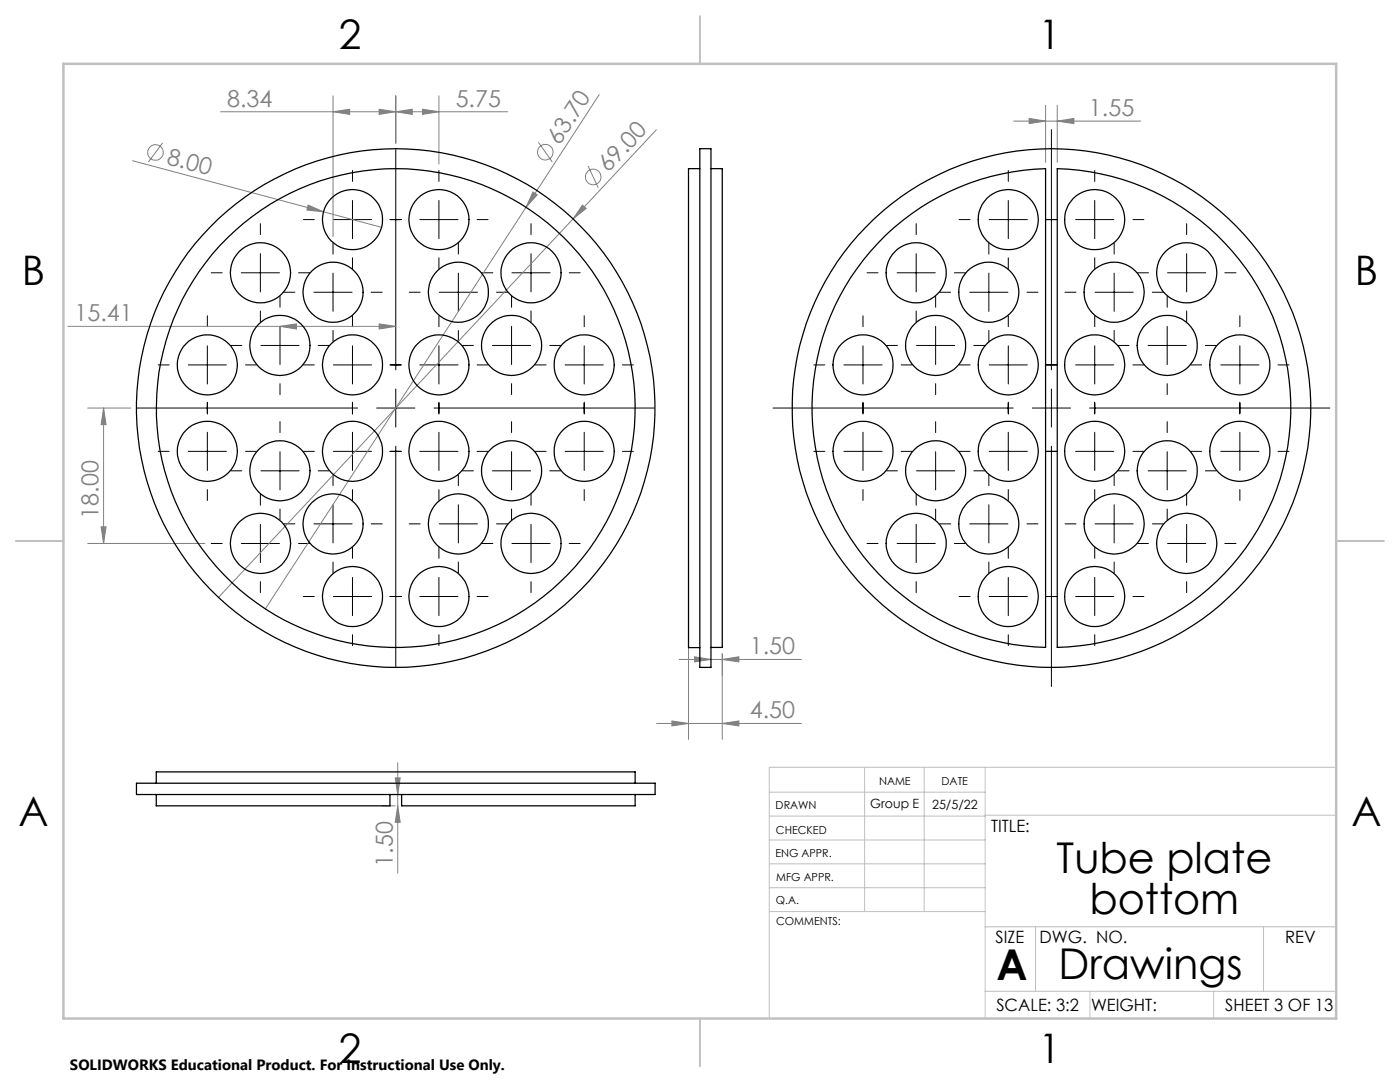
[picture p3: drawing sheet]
<svg xmlns="http://www.w3.org/2000/svg" width="279mm" height="216mm" viewBox="0 0 279 216" stroke-linecap="round" stroke-linejoin="round" font-family="sans-serif">
<g fill="none" stroke="#808080" stroke-width=".2">
<path d="M66.5 19.1v28.1M79 19.1v9.5M87.6 19.1v13.6M119.6 18.9l-14.6 22.4M26.5 32.1l38.1 10.2M32.5 28.5l-2.9 3.8M44 22.3h57.3M66.5 22.3l3.3-.5v1zM75.7 21.8l3.3 .5-3.3 .5zM79 22.3l3.3-.5v1zM84.3 21.8l3.3 .5-3.3 .5zM106.4 38.3l.8 .6-2.2 2.4z"/>
<path d="M107.5 28.4l2.7 3.9M117.4 33.1l2 4.4M131 25.9l-87.4 93.3M202.3 24.2h25.3M205.4 23.6l3.3 .6-3.3 .5zM208.7 21v11.4M211 24.2l3.3-.6v1.1zM211 21v11.4M61.5 40.9l3.1 1.4-3.4-.4zM64.6 42.3l11.6 3.1M105 41.3l-52 80.2M116.2 40.9l.8 .7-2.6 2.1z"/>
<path d="M13.5 65.1h65.5M55.9 65.1l3.3-.5v1.1zM75.7 64.6l3.3 .5-3.3 .6zM17.5 81.4h8.6M20.7 81.4l.5 3.3h-1zM20.7 81.4v27M17.5 108.4h23.4M20.2 105.1h1l-.5 3.3zM137.4 111.8v35.7M135.5 131.6h24.4M138.6 131.1l3.3 .5-3.3 .5zM144.1 130.5v17"/>
<path d="M144.1 131.6l3.4-.5v1zM78.9 155.2h1l-.5 3.3zM79.4 152.2v22M131.1 144.4h28.8M134.1 143.9l3.3 .5-3.3 .5zM144.1 144.4l3.4-.5v1zM76.2 160.8h2.7M79.4 160.8l.5 3.3h-1z"/>
<circle cx="31" cy="30.4" r="1.56"/>
<circle cx="108.8" cy="30.4" r="1.55"/>
<circle cx="118.4" cy="35.3" r="1.56"/>
</g>
<g fill="none" stroke="#000" stroke-width=".2">
<path d="M70.3 34v2.2M79 29.8v44M87.6 34v2.2M201.2 34v2.2M209.8 25.9v47.9M218.5 34v2.2M42.2 54.4h2.1M48.2 54.4h7.6M52 44.6v2.2M52 50.6v7.6M55.9 59.1v2.2M56.7 58.3h2.1"/>
<path d="M59.6 54.4h2.2M60.5 43.8h2.2M62.7 58.3h7.6M66.5 48.5v2.2M66.5 54.5v7.6M66.5 43.8h7.7M70.3 40v7.6M70.3 51.4v2.2M74.1 58.3h2.2M77.8 43.8h2.4M81.7 58.3h2.2M83.8 43.8h7.6"/>
<path d="M87.6 40v7.6M87.6 51.4v2.2M87.7 58.3h7.6M91.5 48.5v2.2M91.5 54.5v7.6M95.2 43.8h2.2M96.2 54.4h2.2M99.1 58.3h2.2M102.1 59.1v2.2M102.2 54.4h7.6M106 44.6v2.2M106 50.6v7.6"/>
<path d="M113.6 54.4h2.2M173 54.4h2.2M179 54.4h7.7M182.8 44.6v2.2M182.8 50.6v7.6M186.7 59.1v2.2M187.5 58.3h2.2M190.5 54.4h2.2M191.4 43.8h2.2M193.5 58.3h7.7M197.3 48.5v2.2M197.3 54.5v7.6"/>
<path d="M197.4 43.8h7.6M201.2 40v7.6M201.2 51.4v2.2M205 58.3h2.2M208.7 43.8h2.3M212.5 58.3h2.2M214.7 43.8h7.6M218.5 40v7.6M218.5 51.4v2.2M218.5 58.3h7.7M222.4 48.5v2.2M222.4 54.5v7.6"/>
<path d="M226.1 43.8h2.2M227 54.4h2.2M230 58.3h2.2M232.9 59.1v2.2M233 54.4h7.6M236.8 44.6v2.2M236.8 50.6v7.6M244.4 54.4h2.3M31.6 72.8h2.2M37.6 72.8h7.6M41.4 63v2.2M41.4 69v7.6"/>
<path d="M46 68.9h2.3M49 72.8h2.2M52 62.1v2.1M52.1 68.9h7.6M55.9 65.1v7.6M55.9 76.6v2.1M60.5 72.8h2.2M63.5 68.9h2.2M66.5 65.9v2.2M66.5 72.8h7.7M70.3 63v2.2M70.3 69v7.6"/>
<path d="M77.8 72.8h2.4M79 77.6v7.6M83.8 72.8h7.6M87.6 63v2.2M87.6 69v7.6M91.5 65.9v2.2M92.3 68.9h2.2M95.2 72.8h2.2M98.3 68.9h7.6M102.1 65.1v7.6M102.1 76.6v2.1M106 62.1v2.1"/>
<path d="M106.8 72.8h2.2M109.7 68.9h2.2M112.8 72.8h7.6M116.6 63v2.2M116.6 69v7.6M124.2 72.8h2.2M162.4 72.8h2.2M168.4 72.8h7.6M172.2 63v2.2M172.2 69v7.6M176.9 68.9h2.2M179.8 72.8h2.2"/>
<path d="M182.8 62.1v2.1M182.9 68.9h7.6M186.7 65.1v7.6M186.7 76.6v2.1M191.4 72.8h2.2M194.3 68.9h2.2M197.3 65.9v2.2M197.4 72.8h7.6M201.2 63v2.2M201.2 69v7.6M208.7 72.8h2.3M209.8 77.6v7.6"/>
<path d="M214.7 72.8h7.6M218.5 63v2.2M218.5 69v7.6M222.4 65.9v2.2M223.1 68.9h2.2M226.1 72.8h2.2M229.1 68.9h7.6M232.9 65.1v7.6M232.9 76.6v2.1M236.8 62.1v2.1M237.6 72.8h2.2M240.6 68.9h2.1"/>
<path d="M243.6 72.8h7.6M247.4 63v2.2M247.4 69v7.6M255.1 72.8h2.1M27.4 81.4h44M31.6 90.1h2.2M37.6 90.1h7.6M41.4 80.3v2.3M41.4 86.3v7.6M41.4 97.7v2.2M46 93.9h2.3M49 90.1h2.2"/>
<path d="M52 98.6v2.2M52.1 93.9h7.6M55.9 84.1v2.2M55.9 90.1v7.7M60.5 90.1h2.2M63.5 93.9h2.2M66.5 94.7v2.2M66.5 90.1h7.7M70.3 80.3v2.3M70.3 86.3v7.6M70.3 97.7v2.2M75.2 81.4h7.6"/>
<path d="M77.8 90.1h2.4M79 89v44M83.8 90.1h7.6M86.6 81.4h44M87.6 80.3v2.3M87.6 86.3v7.6M87.6 97.7v2.2M91.5 94.7v2.2M92.3 93.9h2.2M95.2 90.1h2.2M98.3 93.9h7.6M102.1 84.1v2.2"/>
<path d="M102.1 90.1v7.7M106 98.6v2.2M106.8 90.1h2.2M109.7 93.9h2.2M112.8 90.1h7.6M116.6 80.3v2.3M116.6 86.3v7.6M116.6 97.7v2.2M124.2 90.1h2.2M154.3 81.4h47.9M162.4 90.1h2.2M168.4 90.1h7.6"/>
<path d="M172.2 80.3v2.3M172.2 86.3v7.6M172.2 97.7v2.2M176.9 93.9h2.2M179.8 90.1h2.2M182.8 98.6v2.2M182.9 93.9h7.6M186.7 84.1v2.2M186.7 90.1v7.7M191.4 90.1h2.2M194.3 93.9h2.2M197.3 94.7v2.2"/>
<path d="M197.4 90.1h7.6M201.2 80.3v2.3M201.2 86.3v7.6M201.2 97.7v2.2M206 81.4h7.6M208.7 90.1h2.3M209.8 89v48M214.7 90.1h7.6M217.5 81.4h47.9M218.5 80.3v2.3M218.5 86.3v7.6M218.5 97.7v2.2"/>
<path d="M222.4 94.7v2.2M223.1 93.9h2.2M226.1 90.1h2.2M229.1 93.9h7.6M232.9 84.1v2.2M232.9 90.1v7.7M236.8 98.6v2.2M237.6 90.1h2.2M240.6 93.9h2.1M243.6 90.1h7.6M247.4 80.3v2.3M247.4 86.3v7.6"/>
<path d="M247.4 97.7v2.2M255.1 90.1h2.1M42.2 108.4h2.1M48.2 108.4h7.6M52 104.6v7.7M52 116.1v2.2M55.9 101.6v2.2M56.7 104.5h2.1M59.6 108.4h2.2M60.5 119h2.2M62.7 104.5h7.6M66.5 100.7v7.6"/>
<path d="M66.5 112.1v2.3M66.5 119h7.7M70.3 109.2v2.2M70.3 115.2v7.6M74.1 104.5h2.2M77.8 119h2.4M81.7 104.5h2.2M83.8 119h7.6M87.6 109.2v2.2M87.6 115.2v7.6M87.7 104.5h7.6M91.5 100.7v7.6"/>
<path d="M91.5 112.1v2.3M95.2 119h2.2M96.2 108.4h2.2M99.1 104.5h2.2M102.1 101.6v2.2M102.2 108.4h7.6M106 104.6v7.7M106 116.1v2.2M113.6 108.4h2.2M173 108.4h2.2M179 108.4h7.7M182.8 104.6v7.7"/>
<path d="M182.8 116.1v2.2M186.7 101.6v2.2M187.5 104.5h2.2M190.5 108.4h2.2M191.4 119h2.2M193.5 104.5h7.7M197.3 100.7v7.6M197.3 112.1v2.3M197.4 119h7.6M201.2 109.2v2.2M201.2 115.2v7.6M205 104.5h2.2"/>
<path d="M208.7 119h2.3M212.5 104.5h2.2M214.7 119h7.6M218.5 109.2v2.2M218.5 115.2v7.6M218.5 104.5h7.7M222.4 100.7v7.6M222.4 112.1v2.3M226.1 119h2.2M227 108.4h2.2M230 104.5h2.2M232.9 101.6v2.2"/>
<path d="M233 108.4h7.6M236.8 104.6v7.7M236.8 116.1v2.2M244.4 108.4h2.3M70.3 126.6v2.2M87.6 126.6v2.2M201.2 126.6v2.2M218.5 126.6v2.2"/>
</g>
<g fill="none" stroke="#c0c0c0" stroke-width=".2">
<path d="M153.5 158.1h43.1M172.5 153.1v28.8M184.4 153.1v28.8M196.6 153.1v50.1M266.7 153.1h-113.2v50.1M153.5 167.6h43.1M153.5 162.8h43.1M153.5 172.4h43.1M153.5 177.1h43.1M196.6 162.7h70.1M153.6 181.9h43M196.6 197.8h70.1"/>
<path d="M196.6 184.9h70.1M206.7 184.9v12.9M217.5 197.8v5.4M242.2 197.8v5.4M252.2 184.9v12.9"/>
</g>
<path d="M139.7 3.2v9.5M3.1 107.9h9.6M266.7 107.9h9.5M139.7 203.2v9.6" fill="none" stroke="#c0c0c0" stroke-width=".25"/>
<path d="M12.7 12.7h254v190.5h-254z" fill="none" stroke="#c0c0c0" stroke-width=".5"/>
<g fill="#808080">
<path d="M61.5 40.9l3.1 1.4-3.4-.4z"/>
<path d="M116.2 40.9l.8 .7-2.6 2.1z"/>
<path d="M106.4 38.3l.8 .6-2.2 2.4z"/>
<path d="M79 22.3l3.3-.5v1zM84.3 21.8l3.3 .5-3.3 .5zM66.5 22.3l3.3-.5v1zM75.7 21.8l3.3 .5-3.3 .5zM55.9 65.1l3.3-.5v1.1zM75.7 64.6l3.3 .5-3.3 .6z"/>
<path d="M205.4 23.6l3.3 .6-3.3 .5zM211 24.2l3.3-.6v1.1z"/>
<path d="M134.1 143.9l3.3 .5-3.3 .5zM144.1 144.4l3.4-.5v1z"/>
<path d="M144.1 131.6l3.4-.5v1zM138.6 131.1l3.3 .5-3.3 .5z"/>
<path d="M20.2 105.1h1l-.5 3.3zM20.7 81.4l.5 3.3h-1z"/>
<path d="M78.9 155.2h1l-.5 3.3zM79.4 160.8l.5 3.3h-1z"/>
</g>
<g fill="none" stroke="#000" stroke-width=".25">
<path d="M139.7 29.7h2.2v103.5h-2.2zM139.7 33.7h-2.3v95.5h2.3M141.9 33.7h2.2v95.5h-2.2M211 33.7a47.8 47.8 0 0 1 46.6 47.7 47.8 47.8 0 0 1-46.6 47.8zM176.8 46.9a48.3 48.3 0 0 1 31.9-13.2v95.5a47.8 47.8 0 0 1-43.4-30.5 47.8 47.8 0 0 1 11.5-51.8zM27.2 156.3h103.5v2.2h-103.5zM31.2 156.3v-2.3h95.6v2.3M31.2 158.5v2.3h46.6v-2.3M80.2 158.5v2.3h46.6v-2.3"/>
<circle cx="52" cy="54.4" r="6"/>
<circle cx="66.5" cy="58.3" r="6"/>
<circle cx="70.3" cy="43.8" r="6"/>
<circle cx="87.6" cy="43.8" r="6"/>
<circle cx="91.5" cy="58.3" r="6"/>
<circle cx="106" cy="54.4" r="6"/>
<circle cx="182.8" cy="54.4" r="6"/>
<circle cx="197.3" cy="58.3" r="6"/>
<circle cx="201.2" cy="43.8" r="6"/>
<circle cx="218.5" cy="43.8" r="6"/>
<circle cx="222.4" cy="58.3" r="6"/>
<circle cx="236.8" cy="54.4" r="6"/>
<circle cx="41.4" cy="72.8" r="6"/>
<circle cx="55.9" cy="68.9" r="6"/>
<circle cx="70.3" cy="72.8" r="6"/>
<circle cx="87.6" cy="72.8" r="6"/>
<circle cx="102.1" cy="68.9" r="6"/>
<circle cx="116.6" cy="72.8" r="6"/>
<circle cx="172.2" cy="72.8" r="6"/>
<circle cx="186.7" cy="68.9" r="6"/>
<circle cx="201.2" cy="72.8" r="6"/>
<circle cx="218.5" cy="72.8" r="6"/>
<circle cx="232.9" cy="68.9" r="6"/>
<circle cx="247.4" cy="72.8" r="6"/>
<circle cx="41.4" cy="90" r="6"/>
<circle cx="55.9" cy="93.9" r="6"/>
<circle cx="70.3" cy="90" r="6"/>
<circle cx="79" cy="81.4" r="47.8"/>
<circle cx="79" cy="81.4" r="51.8"/>
<circle cx="87.6" cy="90" r="6"/>
<circle cx="102.1" cy="93.9" r="6"/>
<circle cx="116.6" cy="90" r="6"/>
<circle cx="172.2" cy="90" r="6"/>
<circle cx="186.7" cy="93.9" r="6"/>
<circle cx="201.2" cy="90" r="6"/>
<circle cx="209.8" cy="81.4" r="51.8"/>
<circle cx="218.5" cy="90" r="6"/>
<circle cx="232.9" cy="93.9" r="6"/>
<circle cx="247.4" cy="90" r="6"/>
<circle cx="52" cy="108.4" r="6"/>
<circle cx="66.5" cy="104.5" r="6"/>
<circle cx="70.3" cy="119" r="6"/>
<circle cx="87.6" cy="119" r="6"/>
<circle cx="91.5" cy="104.5" r="6"/>
<circle cx="106" cy="108.4" r="6"/>
<circle cx="182.9" cy="108.4" r="6"/>
<circle cx="197.3" cy="104.5" r="6"/>
<circle cx="201.2" cy="119" r="6"/>
<circle cx="218.5" cy="119" r="6"/>
<circle cx="222.4" cy="104.5" r="6"/>
<circle cx="236.8" cy="108.4" r="6"/>
</g>
<g font-size="8.5">
<text x="210.9" y="174.2">Tube plate</text>
<text x="217.4" y="182.3">bottom</text>
<text x="198.9" y="195.5">A</text>
<text x="211.2" y="195.4">Drawings</text>
</g>
<g font-size="8.1">
<text x="67.6" y="9.7">2</text>
<text x="207.3" y="9.7">1</text>
<text x="4.4" y="57">B</text>
<text x="270.4" y="57">B</text>
<text x="3.7" y="164.9">A</text>
<text x="269.7" y="164.9">A</text>
<text x="67.6" y="212.2">2</text>
<text x="207.3" y="212.2">1</text>
</g>
<g font-size="4.7" fill="#808080">
<text x="45.3" y="21.3">8.34</text>
<text x="90.9" y="21.3">5.75</text>
<text x="217.3" y="23.1">1.55</text>
<text x="111.7" y="29.1" transform="rotate(-57 111.7 29.1)">63.70</text>
<text x="33.1" y="32.7" transform="rotate(15 33.1 32.7)">8.00</text>
<text x="121.4" y="34.6" transform="rotate(-47 121.4 34.6)">69.00</text>
<text x="14.9" y="64.1">15.41</text>
<text x="19.7" y="103.5" transform="rotate(-90 19.7 103.5)">18.00</text>
<text x="149.6" y="130.5">1.50</text>
<text x="149.6" y="143.3">4.50</text>
<text x="78.4" y="172.9" transform="rotate(-90 78.4 172.9)">1.50</text>
</g>
<g font-size="3.4">
<text x="197.8" y="166">TITLE:</text>
<text x="198.7" y="188.1">SIZE</text>
<text x="207.5" y="188.1">DWG. NO.</text>
<text x="256.5" y="188.2">REV</text>
<text x="198.8" y="201.7">SCALE: 3:2</text>
<text x="217.7" y="201.8">WEIGHT:</text>
<text x="244.5" y="201.7">SHEET 3 OF 13</text>
</g>
<text font-size="3" x="14" y="213.5">SOLIDWORKS Educational Product. For Instructional Use Only.</text>
<g font-size="2.5">
<text x="173.7" y="161.3">Group E</text>
<text x="186" y="161.4">25/5/22</text>
</g>
<g font-size="2.2">
<text x="154.8" y="161.4">DRAWN</text>
<text x="175.4" y="156.6">NAME</text>
<text x="187.9" y="156.7">DATE</text>
<text x="154.9" y="166.3">CHECKED</text>
<text x="154.8" y="171">ENG APPR.</text>
<text x="154.9" y="175.7">MFG APPR.</text>
<text x="154.9" y="180.4">Q.A.</text>
<text x="154.9" y="184.6">COMMENTS:</text>
</g>
</svg>
